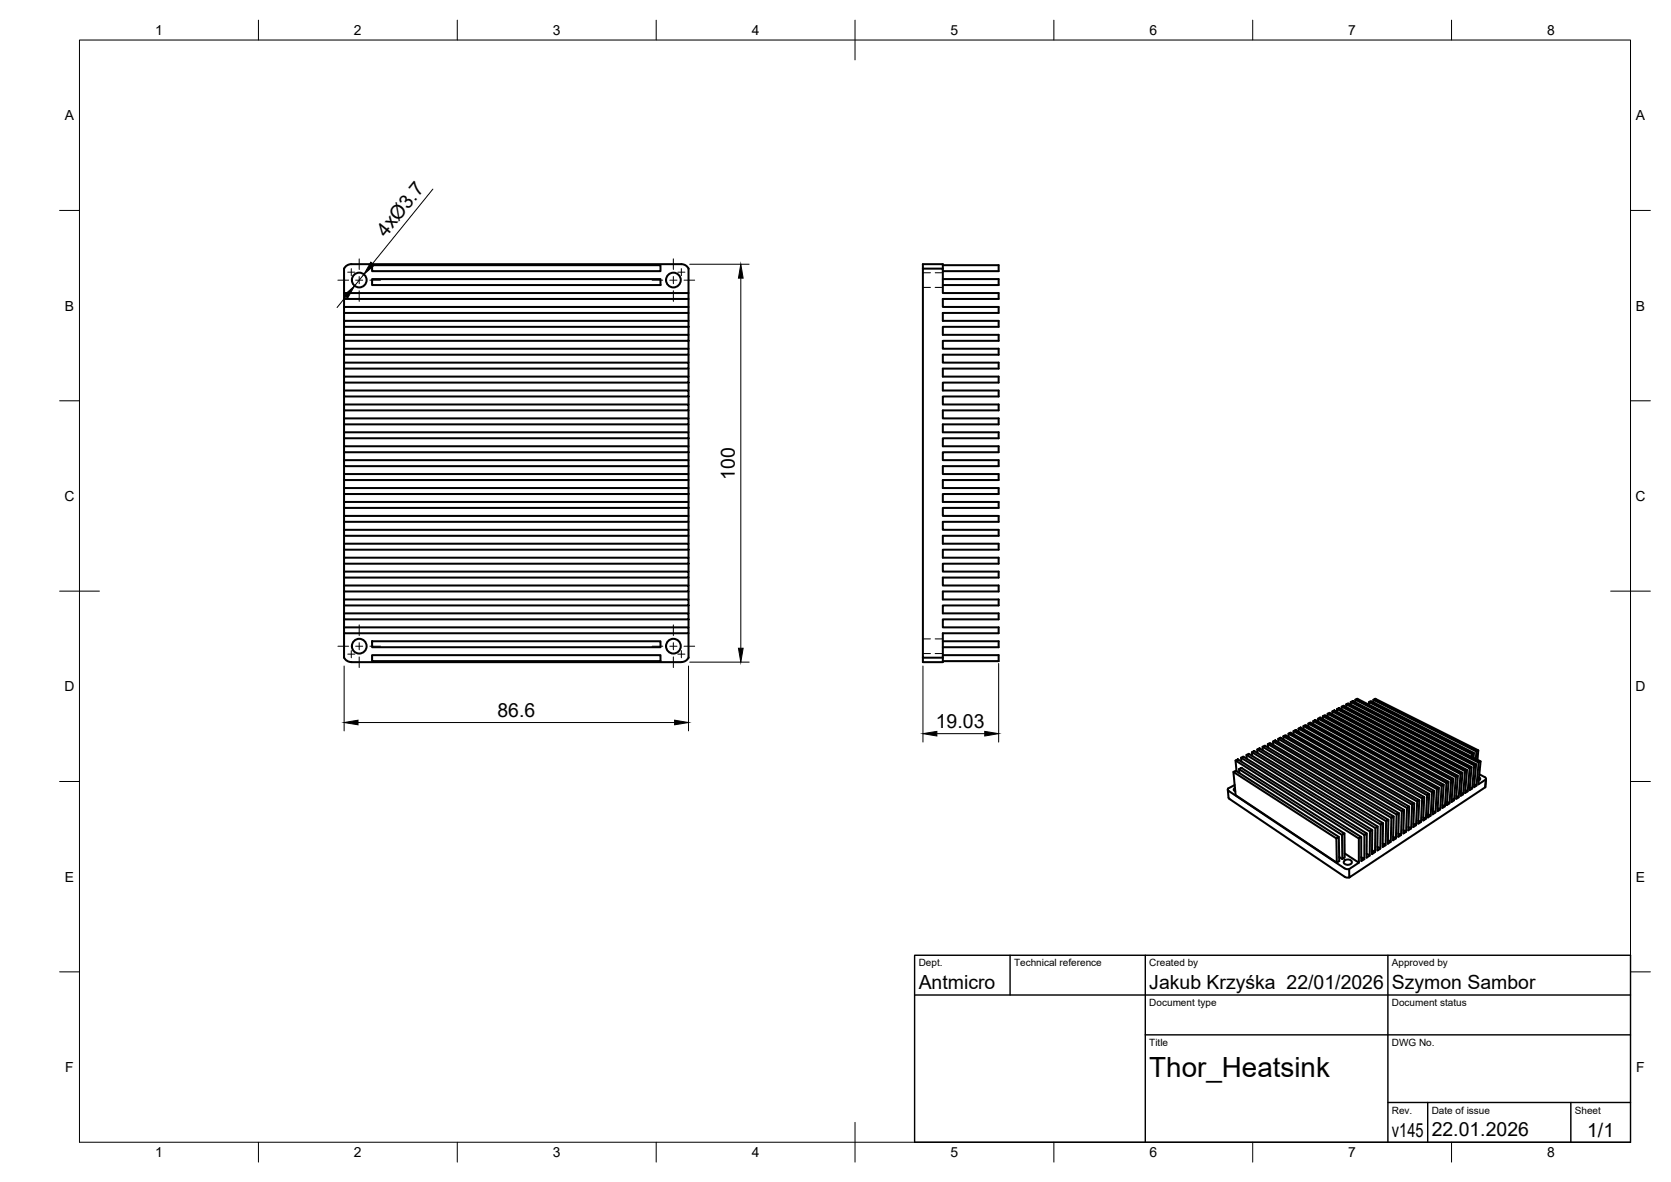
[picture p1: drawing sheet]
<svg xmlns="http://www.w3.org/2000/svg" width="420mm" height="297mm" viewBox="0 0 420 297" stroke-linecap="round" stroke-linejoin="round" font-family="sans-serif">
<!-- layer: Visible -->
<g fill="none" stroke="#000" stroke-width=".51">
<path d="M86.5 77.1h86.6v1.5h-86.6zM86.5 73.6h86.6v1.5h-86.6zM86.5 75.1v2M86.5 78.6v2M93.6 70.1h72.5v1.5h-72.5zM93.6 66.6h72.5v1.5h-72.5zM171.3 66.4h-83a2 2 0 0 0-1.8 1.1v6.1M171.3 66.4a2 2 0 0 1 1.8 1.1v6.1M173.1 75.1v2M173.1 78.6v2M232.1 67.5h5v6.1h14v1.5h-14v2h14v1.5h-14v2h14v1.5h-14v2h14v1.5h-14v2h14v1.5h-14v2h14v1.5h-14v2h14v1.5h-14v2h14v1.5h-14v2h14v1.5h-14v2h14v1.5h-14v2h14v1.5h-14v2h14v1.6h-14v1.9h14v1.5h-14v2h14v1.5h-14v2h14v1.5h-14v2h14v1.5h-14v2.1h14v1.4h-14v2h14v1.5h-14v2h14v1.5h-14v2.1h14v1.5h-14v1.9h14v1.5h-14v2h14v1.5h-14v2.1h14v1.5h-14v1.9h14v1.5h-14v2.1h14v1.4h-14v6.2h-5zM232.1 67.5v-1.1h5v1.1"/>
<path d="M237.1 66.6h14v1.5h-14M237.1 70.1h14v1.5h-14M86.5 98.1h86.6v1.5h-86.6zM86.5 91.1h86.6v1.5h-86.6zM86.5 84.1h86.6v1.5h-86.6zM86.5 80.6h86.6v1.5h-86.6zM86.5 87.6h86.6v1.5h-86.6zM86.5 94.6h86.6v1.5h-86.6zM86.5 82.1v2M86.5 85.6v2M86.5 89.1v2M86.5 92.6v2"/>
<path d="M86.5 96.1v2M86.5 99.6v2M173.1 82.1v2M173.1 85.6v2M173.1 89.1v2M173.1 92.6v2M173.1 96.1v2M173.1 99.6v2M86.5 119.1h86.6v1.5h-86.6zM86.5 112.1h86.6v1.6h-86.6zM86.5 105.1h86.6v1.5h-86.6zM86.5 101.6h86.6v1.5h-86.6z"/>
<path d="M86.5 108.6h86.6v1.5h-86.6zM86.5 115.6h86.6v1.5h-86.6zM86.5 103.1v2M86.5 106.6v2M86.5 110.1v2M86.5 113.7v1.9M86.5 117.1v2M173.1 103.1v2M173.1 106.6v2M173.1 110.1v2M173.1 113.7v1.9M173.1 117.1v2"/>
<path d="M86.5 133.1h86.6v1.5h-86.6zM86.5 126.1h86.6v1.5h-86.6zM86.5 122.6h86.6v1.5h-86.6zM86.5 129.7h86.6v1.4h-86.6zM86.5 136.6h86.6v1.5h-86.6zM86.5 120.6v2M86.5 124.1v2M86.5 127.6v2.1M86.5 131.1v2M86.5 134.6v2M86.5 138.1v2.1M173.1 120.6v2"/>
<path d="M173.1 124.1v2M173.1 127.6v2.1M173.1 131.1v2M173.1 134.6v2M173.1 138.1v2.1M86.5 154.1h86.6v1.5h-86.6zM86.5 147.1h86.6v1.5h-86.6zM86.5 140.2h86.6v1.5h-86.6zM86.5 143.6h86.6v1.5h-86.6zM86.5 150.7h86.6v1.5h-86.6zM86.5 157.7h86.6v1.4h-86.6zM86.5 159.1v6.1a2 2 0 0 0 1.8 1.2h83"/>
<path d="M86.5 141.7v1.9M86.5 145.1v2M86.5 148.6v2.1M86.5 152.2v1.9M86.5 155.6v2.1M173.1 159.1v6.1a2 2 0 0 1-1.8 1.2M173.1 141.7v1.9M173.1 145.1v2M173.1 148.6v2.1M173.1 152.2v1.9M173.1 155.6v2.1M93.6 161.1h72.5v1.6h-72.5z"/>
<path d="M93.6 164.6h72.5v1.5h-72.5zM232.1 165.3v1.1h5v-1.1M237.1 161.1h14v1.6h-14M237.1 164.6h14v1.5h-14M332.6 180l.5-.3 31.1 16.8-.5 .3zM332.6 180v.7M333.8 179.4l.5-.3 31.1 16.6-.5 .3zM333.8 179.4v.7M335 178.8l.5-.3 31.1 16.5-.5 .3zM335 178.8v.7M336.2 178.2l.5-.3 31 16.3-.5 .3zM336.2 178.2v.7"/>
<path d="M337.4 177.6l.4-.3 31.1 16.2-.5 .3zM337.4 177.6v.7M338.5 177l.5-.3 31 16.1-.5 .3zM338.5 177v.7M339.6 176.4l.5-.2 31.1 15.9-.5 .2zM339.6 176.4l.1 .7M340.8 175.8l.5-.2 31 15.7-.5 .4zM340.8 175.8v.7M344.2 176.4l.5-.2 25.9 13-.5 .3zM344.2 176.4v.7M345.3 175.9l.5-.3 25.9 13-.5 .3zM345.3 175.9v.6"/>
<path d="M308.7 198.4l.2 2.1 .2 .3 29 19.5 1.2 .2M310.1 194l.6-.3 25.9 16.6-.6 .4zM310.1 194l.6 5.8 25.4 17-.1-6.1M310.5 197.3l-1.7 .8v.5l29.3 19.6 1.1 .2 2.5-1.6M310.5 198l-.3 .4 .4 .4M310.7 191.1l.6-.3 31 19.5-.6 .4zM310.7 191.1l.2 2.7M311.5 193.3l.6-.3 26 16.5-.7 .3zM311.5 193.3l.1 1M312.1 190.4l.5-.3 31.1 19.4-.6 .3zM312.1 190.4v1M313.4 189.7l.6-.3 31 19.2-.5 .4z"/>
<path d="M313.4 189.7l.1 1M314.8 189l.6-.3 31 19-.6 .4zM314.8 189l.1 1M316.1 188.3l.6-.2 31.1 18.8-.6 .3zM316.1 188.3l.1 1M317.5 187.7l.5-.3 31.1 18.6-.6 .4zM317.5 187.7v.9M318.8 187l.5-.3 31.1 18.5-.5 .3zM318.8 187l.1 .9M320.1 186.3l.6-.2 31 18.3-.5 .3zM320.1 186.3v.9M321.4 185.7l.5-.3 31.1 18.1-.5 .4z"/>
<path d="M321.4 185.7l.1 .8M322.7 185l.5-.3 31.1 18-.5 .4zM322.7 185v.9M324 184.4l.5-.3 31.1 17.8-.5 .3zM324 184.4v.8M325.2 183.7l.6-.2 31.1 17.6-.6 .3zM325.2 183.7l.1 .8M326.5 183.1l.5-.3 31.1 17.5-.5 .3zM326.5 183.1v.8M327.7 182.5l.6-.3 31.1 17.3-.6 .4zM327.7 182.5l.1 .7M329 181.8l.5-.2 31.1 17.1-.5 .4z"/>
<path d="M329 181.8v.8M330.2 181.2l.5-.3 31.1 17.1-.5 .3zM330.2 181.2v.8M331.4 180.6l.5-.3 31.1 16.9-.5 .3zM331.4 180.6v.7M358.8 199.9l-.3 5.9-.6-.4M359.4 199.5l-.4 5.9 .7-.4M360.1 199.1l-.4 5.9-.6-.4M360.6 198.7l-.4 5.9 .7-.4M361.3 198.3l-.4 5.9-.6-.4M361.8 198l-.4 5.9 .7-.5M362.5 197.5l-.4 5.9-.6-.3"/>
<path d="M363 197.2l-.4 5.9 .7-.5M363.7 196.8l-.4 5.8-.6-.3M364.2 196.5l-.4 5.8 .7-.4M364.9 196l-.4 5.9-.6-.4M365.4 195.7l-.4 5.9 .6-.5M366.1 195.3l-.5 5.8-.6-.3M366.6 195l-.5 5.8 .7-.4M367.2 194.5l-.4 5.9-.6-.4M367.7 194.2l-.4 5.8 .6-.4M368.4 193.8l-.5 5.8-.6-.3M368.9 193.5l-.5 5.8 .6-.4M369.5 193.1l-.5 5.8-.6-.3"/>
<path d="M370 192.8l-.5 5.8 .7-.5M370.1 189.5v.7M370.6 189.2l-.1 1.2M370.7 192.3l-.5 5.8-.6-.3M371.2 192.1l-.6 5.7 .7-.4M371.2 188.9l-.1 1.8M371.7 188.6l-.2 2.4M371.8 191.7l-.5 5.7-.6-.3M371.9 195.3l.3 .4-.4 .4M372.3 191.3l-.6 5.8 2-1.4-.4-.4-1.3-.7M373.6 195.9l-.2 2-34.1 22.6-.1-2.1M373.7 195.8l-.3 2.1"/>
<path d="M336.6 210.3l.1 6.1-.6 .4M336.7 215.4l.8 .5M338 216.3a1.08 1.08 0 0 1 1.1-.3 1.08 1.08 0 0 1 .8 .8 1.17 1.17 0 0 1-2-.1zM338.1 209.5v6l-.6 .4-.1-6.1M341.7 210.7v6.1l-3.6-2.3M342.3 210.3v6.1l.7-.5M343.1 209.8l-.1 6.1-.7-.5M343.7 209.5l-.1 6 .8-.5M344.5 209l-.1 6-.8-.5M345 208.6v6l.7-.5M345.8 208.1l-.1 6-.7-.4M346.4 207.7l-.1 6.1 .8-.5"/>
<path d="M347.2 207.2l-.1 6.1-.8-.5M347.8 206.9l-.2 6 .8-.5M348.5 206.4l-.1 6-.7-.5M349.1 206l-.1 6 .7-.5M349.9 205.5l-.2 6-.7-.4M350.4 205.2l-.1 6 .7-.5M351.2 204.7l-.2 6-.7-.4M351.7 204.4l-.1 5.9 .7-.4M352.5 203.9l-.2 6-.7-.5M353 203.5l-.2 6 .7-.5M353.8 203.1l-.3 5.9-.7-.4M354.3 202.7l-.2 6 .7-.5"/>
<path d="M355.1 202.2l-.3 6-.7-.4M355.6 201.9l-.3 5.9 .7-.4M356.3 201.4l-.3 6-.6-.4M356.9 201.1l-.3 5.9 .7-.4M357.6 200.6l-.3 6-.7-.4M358.1 200.3l-.3 5.9 .7-.4"/>
<circle cx="90.3" cy="70.4" r="1.85"/>
<circle cx="169.3" cy="70.4" r="1.85"/>
<circle cx="90.3" cy="162.4" r="1.85"/>
<circle cx="169.3" cy="162.4" r="1.85"/>
</g>
<!-- layer: Hidden -->
<path d="M232.1 68.5h1.9M232.1 72.2h1.9M235.1 68.5h2M235.1 72.2h2M232.1 160.6h1.9M232.1 164.2h1.9M235.1 160.6h2M235.1 164.2h2" fill="none" stroke="#000" stroke-width=".25"/>
<!-- layer: BORDER -->
<g fill="none" stroke="#000" stroke-width=".25">
<path d="M20 10.1h390v276.9h-390zM65 5.1v5M115 5.1v5M165 5.1v5M215 5.1v10M265 5.1v5M315 5.1v5M365 5.1v5M15 52.9h5M410 52.9h5M15 100.7h5M410 100.7h5"/>
<path d="M15 148.6h10M405 148.6h10M15 196.4h5M410 196.4h5M15 244.2h5M410 244.2h5M65 287v5M115 287v5M165 287v5M215 282.1v9.9M265 287v5M315 287v5"/>
<path d="M365 287v5"/>
</g>
<!-- layer: TITLEBLOCK -->
<path d="M230 240.1h180v46.9h-180zM230 250h180M254 240.1v9.9M288 240.1v46.9M349 240.1v46.9M288 260.1h122M349 277.1h61M359 277.1v9.9M395 277.1v9.9" fill="none" stroke="#000" stroke-width=".36"/>
<!-- layer: Smart Centers -->
<g fill="none" stroke="#000" stroke-width=".25">
<path d="M85 70.4h2.7M87.4 68.4h1.8M88.3 67.5v1.8M89.4 70.4h1.8M90.3 65.1v2.6M90.3 69.5v1.8M90.3 73.1v2.6M93 70.4h2.7M164 70.4h2.6M168.4 70.4h1.8M169.3 65.1v2.6M169.3 69.5v1.8"/>
<path d="M169.3 73.1v2.6M170.4 68.4h1.8M171.3 67.5v1.8M172 70.4h2.7M90.3 157v2.7M169.3 157v2.7M85 162.4h2.7M87.4 164.4h1.8M88.3 163.5v1.8M89.4 162.4h1.8M90.3 161.5v1.8M90.3 165.1v2.7"/>
<path d="M93 162.4h2.7M164 162.4h2.6M168.4 162.4h1.8M169.3 161.5v1.8M169.3 165.1v2.7M170.4 164.4h1.8M171.3 163.5v1.8M172 162.4h2.7"/>
</g>
<!-- layer: FD_Dimensions -->
<path d="M108.8 47.5l-15.1 18.7M87 74.6l-2.2 2.7M91.5 69l-2.3 2.8M173.4 66.4h15M186.3 69.9v93M86.5 167.4v16.3M173.1 167.4v16.3M173.4 166.4h15M232.1 167.4v19.1M251.1 166.7v19.8M90 181.6h79.6M235.6 184.4h12" fill="none" stroke="#000" stroke-width=".25"/>
<path d="M86.5 74.2l2.7-2.4-1.8 3.1zM93.2 65.9l.9 .7-2.6 2.4zM186.3 66.4l.6 3.5h-1.2zM185.7 162.9h1.2l-.6 3.5zM86.5 181.6l3.5-.6v1.1zM169.6 181l3.5 .6-3.5 .5zM232.1 184.4l3.5-.6v1.2zM247.6 183.8l3.5 .6-3.5 .6z" fill="#000" stroke="#000" stroke-width=".25"/>
<text font-size="7" x="289" y="270.6">Thor_Heatsink</text>
<g font-size="4.9">
<text x="97" y="59.7" transform="rotate(-51 97 59.7)">4xØ3.7</text>
<text x="184.8" y="120.6" transform="rotate(-90 184.8 120.6)">100</text>
<text x="125.1" y="180.1">86.6</text>
<text x="235.3" y="182.9">19.03</text>
<text x="231" y="248.5">Antmicro</text>
<text x="289" y="248.5">Jakub Krzyśka 22/01/2026</text>
<text x="350" y="248.5">Szymon Sambor</text>
<text x="350" y="285.7">v145</text>
<text x="360" y="285.5">22.01.2026</text>
<text x="399.1" y="285.7">1/1</text>
</g>
<g font-size="3.5">
<text x="39" y="8.8">1</text>
<text x="89" y="8.8">2</text>
<text x="139" y="8.8">3</text>
<text x="189" y="8.8">4</text>
<text x="239" y="8.8">5</text>
<text x="289" y="8.8">6</text>
<text x="339" y="8.8">7</text>
<text x="389" y="8.8">8</text>
<text x="16.3" y="30.2">A</text>
<text x="411.3" y="30.2">A</text>
<text x="16.3" y="78">B</text>
<text x="411.3" y="78">B</text>
<text x="16.2" y="125.9">C</text>
<text x="411.2" y="125.9">C</text>
<text x="16.2" y="173.7">D</text>
<text x="411.2" y="173.7">D</text>
<text x="16.3" y="221.6">E</text>
<text x="411.3" y="221.6">E</text>
<text x="16.4" y="269.4">F</text>
<text x="411.4" y="269.4">F</text>
<text x="39" y="290.8">1</text>
<text x="89" y="290.8">2</text>
<text x="139" y="290.8">3</text>
<text x="189" y="290.8">4</text>
<text x="239" y="290.8">5</text>
<text x="289" y="290.8">6</text>
<text x="339" y="290.8">7</text>
<text x="389" y="290.8">8</text>
</g>
<g font-size="2.5">
<text x="231" y="242.9">Dept.</text>
<text x="255" y="242.9">Technical reference</text>
<text x="289" y="242.9">Created by</text>
<text x="350" y="242.9">Approved by</text>
<text x="289" y="252.8">Document type</text>
<text x="350" y="252.8">Document status</text>
<text x="289" y="262.9">Title</text>
<text x="350" y="262.9">DWG No.</text>
<text x="350" y="279.9">Rev.</text>
<text x="360" y="279.9">Date of issue</text>
<text x="396" y="279.9">Sheet</text>
</g>
</svg>
